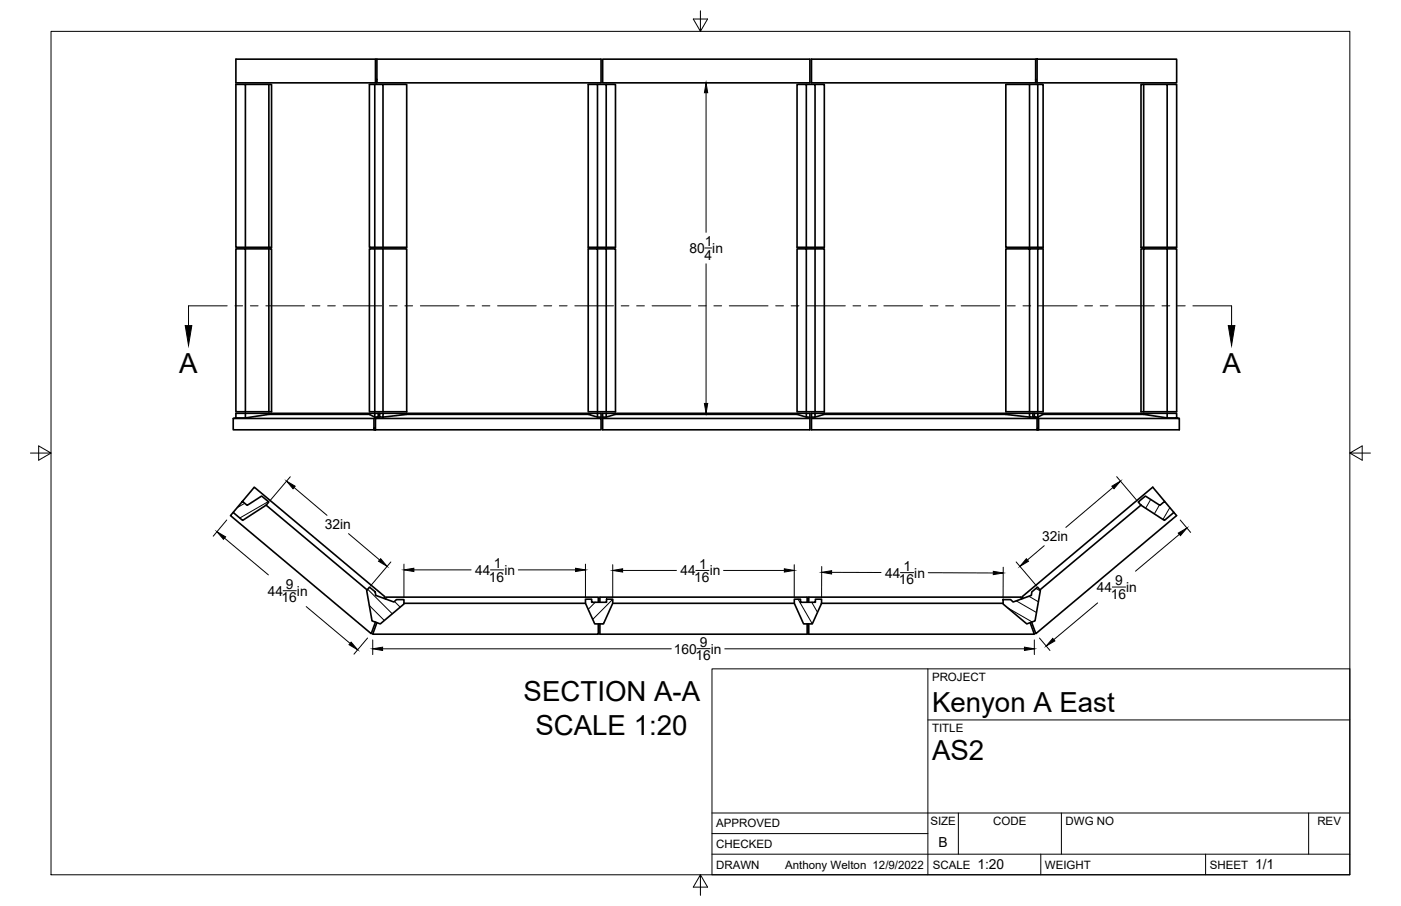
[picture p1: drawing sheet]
<svg xmlns="http://www.w3.org/2000/svg" width="432mm" height="279mm" viewBox="0 0 432 279" stroke-linecap="round" stroke-linejoin="round" font-family="sans-serif">
<!-- layer: Visible -->
<g fill="none" stroke="#000" stroke-width=".51">
<path d="M115.7 18.2v7.3h-43v-7.3h43.5M116.2 18.2h69.1v7.3h-69.1zM185.7 18.2h63.9v7.3h-63.9zM250.1 18.2h69.1v7.3h-69.1zM319.2 18.2h43.4v7.3h-43v-7.3M75.6 26h7.3v50.3M82.9 26h.8v50.3h-11v-50.3h2.9v50.3M115.5 26h2.5v50.3M116.2 24.4l-.1 1.1h-.4M118 26h7.3v50.3h-11.4v-50.3h1.6v50.3M181.3 26h2.8v50.3h-2.8zM184.1 26h2.7v50.3"/>
<path d="M186.8 26h2.9v50.3h-5.6M248.5 26h2.7v50.3M251.2 26h2.9v50.3h-8.4v-50.3h2.8v50.3M317.3 26h2.5v50.3M319.2 24.4l.1 1.1h.3M319.8 26h1.7v50.3h-11.5v-50.3h7.3v50.3M352.5 26h7.2v50.3M359.7 26h2.9v50.3h-10.9v-50.3h.8v50.3M75.6 76.8h7.3v50.2M82.9 76.8h.8v50.2h-11v-50.2h2.9v50.2M115.5 76.8h2.5v50.2M118 76.8h7.3v50.2h-11.4v-50.2h1.6v50.2"/>
<path d="M181.3 76.8h2.8v50.2h-2.8zM184.1 76.8h2.7v50.2M186.8 76.8h2.9v50.2h-5.6M245.7 76.8h2.8v50.2h-2.8zM248.5 76.8h2.7M251.2 76.8h2.9v50.2h-2.9zM317.3 76.8h-7.3v50.2h7.3v-50.2h2.5M352.5 76.8h-.8v50.2h10.9v-50.2h-2.9M75.6 127.5v1.4M82.9 127.5v.3M113.9 127.5v.3l1.6 .8h1.1M113.9 127.8h-31l-7.3 1.1-3.7 .2"/>
<path d="M115.3 129.1v3.4h.1v-.4l.3 .4M115.4 132.5h.2M115.5 127.5h-42.8v1.4M115.7 129.1h69.6v3.4h-69.6zM116.6 127.5h-1.1v1.1M117 127.5h-.4v1.1l-1.3 .5h-43.4v3.4h43.4M117 128.6l-1.3 .5M118 127.5h7.3v.3l-7.3 .8zM118 127.5h-1v1.1h1M125.3 127.8h56M125.3 127.5h56M181.3 127.5h2.8v1.1l-2.8-.8z"/>
<path d="M184.1 128.6h1.2v.5M184.1 127.5h1.2v1.1M185.7 128.6h1.1l2.9-.8h56l2.8 .8M185.7 129.1h63.9M186.8 127.5v1.1M189.7 127.5v.3M245.7 127.5v.3M248.5 127.5h-62.8v5h63.9v-5h-1.1v1.1h1.1M248.5 127h2.7M250.1 128.6h1.1v-1.1h-1.1v5h69.5M250.1 129.1h69.5M251.2 127.5h2.9v.3"/>
<path d="M254.1 127.5h63.2M310 127.8h-55.9l-2.9 .8M310 127.5v.3l7.3 .8M317.3 127h2.5v-50.2h1.7v50.2h-1.7M318.3 127.5v1.1l1.3 .5M318.3 127.5h-1v1.1h1M318.3 127.5h.5M318.8 128.6l1.3 .5h43.4M319.6 132.5h.3M319.6 129.1v3.4M319.7 132.5v-.4h.2v.4M319.8 127.5h1.7v.3l-1.7 .8z"/>
<path d="M319.8 127.5h-1v1.1h1M320.1 129.1v3.4M321.5 127.8h31M321.5 127.5h31M352.5 127v-50.2h7.2v50.2M359.7 127.5h-7.2v.3l7.2 1.1M362.6 128.9h-2.9v-1.4h2.9v1.4l.9 .2v3.4h-43.6M71.9 158l-.9 1 43.4 36.4 1.3-3.5M74.7 154.6l3.7-4.4 40.2 33.8-.2 .6M74.7 154.6l1.5 1.3 4.4-2.9 2.2 1.8-.8 1-7.2 4.7-2.9-2.5zM82 155.8l31.2 26.1M350.8 154.8l2.2-1.8 4.5 2.9 1.4-1.3 2.9 3.4-2.9 2.5-7.3-4.7z"/>
<path d="M351.6 155.8l-31.1 26.1M358.9 154.6l-3.6-4.4-40.2 33.8 .2 .6M361.8 158l.8 1-43.3 36.4-1.4-3.5M113.9 181.1l1.8 1.4 .1 1.1 5.6 2.1 .8-.8h2.3v1.4l-7.3 6.1-2.5-.9-1.7-9.4zM116.2 192l-1.3 3.6h69.5v-3.2M118.8 184.7l.2-.5h65.4v1.5M124.5 186.1h55.9M180.4 184.8h2v.9h4.5v-.9h1.9v1.3l-2.8 6.3h-2.7l-2.9-6.3zM184.9 185.7v-1.5h63.9v1.5M184.9 192.4v3.2h63.9v-3.2M188.8 186.1h56M244.8 184.8h1.9v.9h4.6v-.9h1.9v1.3l-2.8 6.3h-2.7l-2.9-6.3z"/>
<path d="M253.2 186.1h56M309.2 184.9h2.3l.8 .8 5.6-2.1 .1-1.1 1.8-1.4 .9 1-1.7 9.4-2.5 .9-7.3-6.1zM314.9 184.7l-.3-.5h-65.3v1.5M317.5 192l1.3 3.6h-69.5v-3.2"/>
</g>
<!-- layer: Border -->
<path d="M15.7 9.7h400.3v260.1h-400.3zM215.9 3.3v6.4l-2.2-3.8h4.4l-2.2 3.8M9.4 139.7h6.3l-3.8-2.2v4.4l3.8-2.2M416 139.7l3.8 2.2v-4.4l-3.8 2.2h6.4M215.9 269.8l2.2 3.8h-4.4l2.2-3.8v6.3" fill="none" stroke="#000" stroke-width=".31"/>
<!-- layer: Titleblock -->
<path d="M219.4 206.3h196.6v63.5h-196.6zM286 206.3v63.5M286 222h130M219.4 257.1h66.6M219.4 250.7h196.6M295.4 250.7v12.7M327.1 250.7v12.7M403.3 250.7v12.7M219.4 263.4h196.6M320.8 263.4v6.4M371.6 263.4v6.4" fill="none" stroke="#000" stroke-width=".31"/>
<!-- layer: Hatching -->
<g fill="none" stroke="#000" stroke-width=".31">
<path d="M75.4 155.2l-2.3 1.3M82.7 154.7l-8.8 5M354.6 154.1l-1.5 2.6M357.3 155.8l-1.5 2.7M360.6 156.5l-2.2 3.7M113.3 181.7l7.6 7.6M113.8 186.7l4.6 4.6M121.6 185.5l1.7 1.7M183.5 185.7l-2.2 2.2M186.2 192l-.4 .4M188.8 184.8l-6.1 6.2M246 184.8l4.4 7.6"/>
<path d="M250.2 185.7l1.8 3.1M310.5 187.4l7.6 4.4M313.2 185.3l6.2 3.6M317.1 183.9l2.9 1.7M319.3 181.5l1.3 .7"/>
</g>
<!-- layer: Section Lines -->
<g fill="none" stroke="#000" stroke-width=".31">
<path d="M70 94.3h-11.9v6.1M72.4 94.3h2.4M77.2 94.3h2.3M81.9 94.3h11.9M96.2 94.3h2.4M101 94.3h2.4M105.7 94.3h11.9M120 94.3h2.4M124.8 94.3h2.4M129.6 94.3h11.9M143.8 94.3h2.4M148.6 94.3h2.4"/>
<path d="M153.4 94.3h11.9M167.6 94.3h2.4M172.4 94.3h2.4M177.2 94.3h11.9M191.5 94.3h2.3M196.2 94.3h2.4M201 94.3h11.9M215.3 94.3h2.4M220 94.3h2.4M224.8 94.3h11.9M239.1 94.3h2.4M243.8 94.3h2.4"/>
<path d="M248.6 94.3h11.9M262.9 94.3h2.4M267.7 94.3h2.3M272.4 94.3h11.9M286.7 94.3h2.4M291.5 94.3h2.4M296.2 94.3h11.9M310.5 94.3h2.4M315.3 94.3h2.4M320 94.3h12M334.3 94.3h2.4M339.1 94.3h2.4"/>
<path d="M343.9 94.3h11.9M358.1 94.3h2.4M362.9 94.3h2.4M367.7 94.3h11.9v6.1"/>
</g>
<path d="M57.1 100.4h2l-1 6.1zM378.6 100.4h2l-1 6.1z" fill="#000" stroke="#000" stroke-width=".31"/>
<!-- layer: FD_Dimensions -->
<g fill="none" stroke="#000" stroke-width=".31">
<path d="M217.6 28.6v43M217.2 76.5h2.1M217.6 81.4v43M89.5 147l-6.3 7.4M90.7 150.3l10.1 8.6M343 150.3l-14.5 12.3M344.2 147l6.3 7.4M69.2 165.9l13.5 11.4M69.9 160.4l-4.2 5M107.4 164.6l9.6 8.1M120.5 173.3l-6.3 7.4M124.5 174v10.3"/>
<path d="M127.6 175.7h17.6M151.2 175.7h4M159.7 175.7h17.7M180.4 174v10.3M188.8 174.1v10.2M191.9 175.9h16.6M214.4 175.9h4.1M223 175.9h18.7M244.8 174.1v10.2M253.3 174.7l-.1 9.6M256.3 176.5l15.2 .1M277.5 176.6h4.1"/>
<path d="M286.1 176.6l20.1 .1M309.2 174.9v9.6M313.2 173.3l6.3 7.4M321.8 168.3l-5.1 4.4M363.5 164.8l-13.5 11.3M363.7 160.4l3.3 3.8M87.2 182.2h4.1M94.4 187.1l13.5 11.3M113.3 196.8l-4.2 4.9M114.9 197.3v4.6M318.8 197.3v4.6M320.4 196.8l3.2 3.8"/>
<path d="M338.3 185.9l-13.5 11.4M342.8 181h4.1M117.9 200.1h89M214.8 200h4.1M223.4 200.1h92.3"/>
</g>
<g fill="#000" stroke="#000" stroke-width=".31">
<path d="M217.6 25.5l.5 3.1h-1zM217.1 124.4h1l-.5 3.1zM88.3 148.4l2.7 1.5-.7 .8zM342.7 149.9l2.6-1.5-2 2.3zM66.9 164l2.6 1.6-.6 .7zM117.3 172.3l2 2.4-2.6-1.6zM124.5 175.7l3.1-.5v1.1zM177.4 175.2l3 .5-3 .6zM188.8 175.9l3.1-.5v1zM241.7 175.4l3.1 .5-3.1 .5zM253.3 176.5l3-.5v1zM306.2 176.2l3 .5-3.1 .5z"/>
<path d="M316.3 172.3l.7 .8-2.7 1.6zM363.2 164.4l2.6-1.6-2 2.4zM108.2 198l2 2.4-2.6-1.6zM114.9 200.1l3-.5v1zM315.7 199.6l3.1 .5-3.1 .5zM324.5 196.9l.6 .8-2.6 1.5z"/>
</g>
<g font-size="8.5">
<text x="55.2" y="115.1">A</text>
<text x="376.7" y="115.1">A</text>
<text x="161.4" y="216.3">SECTION A-A</text>
<text x="287.3" y="219.5">Kenyon A East</text>
<text x="165" y="226.6">SCALE 1:20</text>
<text x="287.3" y="234.5">AS2</text>
</g>
<g font-size="4.3">
<text x="212.5" y="78">80 in</text>
<text x="217.3" y="76">1</text>
<text x="217.2" y="80">4</text>
<text x="100.1" y="163.2">32in</text>
<text x="321.2" y="167">32in</text>
<text x="146.4" y="177.3">44</text>
<text x="150.7" y="179.4">16</text>
<text x="152.2" y="175.2">1</text>
<text x="155.4" y="177.3">in</text>
<text x="209.7" y="177.4">44</text>
<text x="214" y="179.5">16</text>
<text x="215.5" y="175.4">1</text>
<text x="218.7" y="177.4">in</text>
<text x="272.8" y="178.1">44</text>
<text x="278.5" y="176.1">1</text>
<text x="281.8" y="178.1">in</text>
<text x="82.5" y="183.7">44</text>
<text x="86.8" y="185.8">16</text>
<text x="88.1" y="181.7">9</text>
<text x="91.5" y="183.7">in</text>
<text x="277.1" y="180.2">16</text>
<text x="338.1" y="182.6">44</text>
<text x="342.4" y="184.7">16</text>
<text x="343.7" y="180.5">9</text>
<text x="347.1" y="182.6">in</text>
<text x="207.7" y="201.6">160</text>
<text x="214.3" y="203.7">16</text>
<text x="215.7" y="199.5">9</text>
<text x="219.1" y="201.6">in</text>
<text x="289.3" y="261.2">B</text>
<text x="301.2" y="268.1">1:20</text>
<text x="386.8" y="268.1">1/1</text>
</g>
<g font-size="3.5">
<text x="287.3" y="210.1">PROJECT</text>
<text x="287.3" y="225.8">TITLE</text>
<text x="220.7" y="255.2">APPROVED</text>
<text x="286.7" y="254.5">SIZE</text>
<text x="306.1" y="254.5">CODE</text>
<text x="328.4" y="254.5">DWG NO</text>
<text x="406" y="254.5">REV</text>
<text x="220.7" y="261.5">CHECKED</text>
<text x="220.7" y="267.9">DRAWN</text>
<text x="242" y="267.9">Anthony Welton 12/9/2022</text>
<text x="287.5" y="267.9">SCALE</text>
<text x="322.1" y="267.9">WEIGHT</text>
<text x="372.9" y="267.9">SHEET</text>
</g>
</svg>
